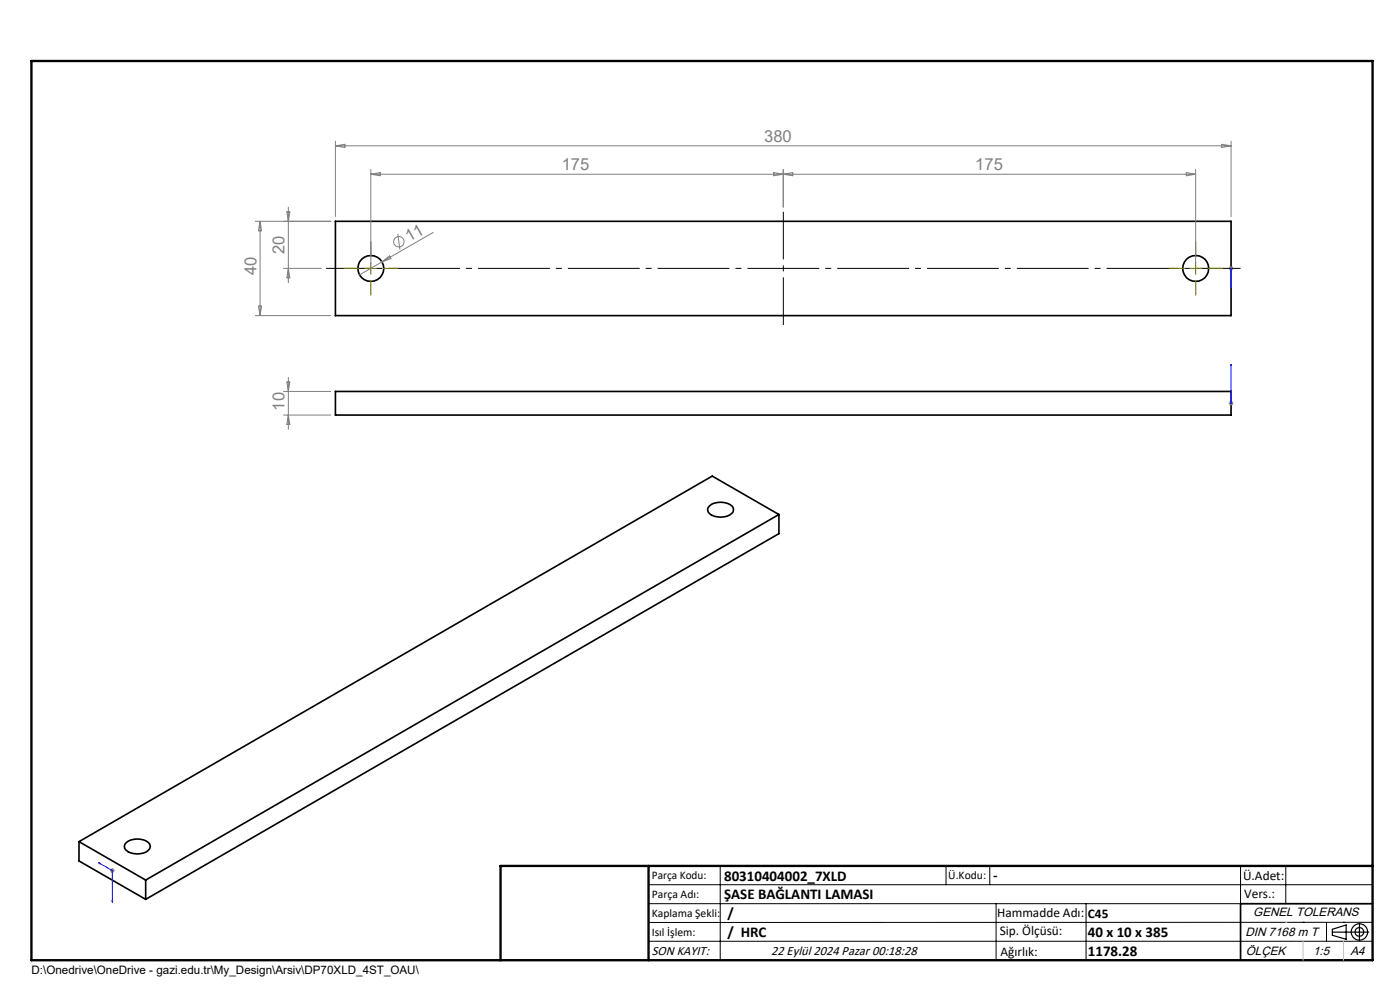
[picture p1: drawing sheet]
<svg xmlns="http://www.w3.org/2000/svg" width="297mm" height="210mm" viewBox="0 0 297 210" stroke-linecap="round" stroke-linejoin="round" font-family="sans-serif">
<g fill="none" stroke="#000" stroke-width=".35">
<path d="M71.2 46.9h190v20h-190zM71.2 83h190v5h-190zM150.5 107.3a3.7 3.7 0 0 1 5 .4 1.73 1.73 0 0 1-1.9 1.9 3.3 3.3 0 0 1-3.4-1.1l-.1-.4zM165.2 109.1l-134.3 77.6M165.2 109.1v4.1l-134.3 77.6M165.2 109.1l-14.1-8.1-134.3 77.5M16.8 178.5v4.1l14.1 8.2M16.8 178.5l14.1 8.2M26.7 178.8a4 4 0 0 1 4.8-.1 1.13 1.13 0 0 1-.4 2 3.8 3.8 0 0 1-4.6-.7v-.9zM30.9 186.7v4.1M291.2 191.7h-28v12"/>
<circle cx="78.7" cy="56.9" r="2.75"/>
<circle cx="253.6" cy="56.9" r="2.75"/>
</g>
<g fill="none" stroke="#808080" stroke-width=".21">
<path d="M71.2 29.9v16.1M71.2 30.9h190M71.2 30.9l2-.3v.7zM78.7 35.9v20M78.7 37h174.9M78.7 37l1.9-.4v.7zM164.1 36.6l2.1 .4-2.1 .3zM166.2 35.9v8M166.2 37l2-.4v.7zM251.7 36.6l1.9 .4-1.9 .3zM253.6 35.9v20M259.2 30.6l2 .3-2 .4z"/>
<path d="M261.2 29.9v16.1M54.2 46.9h16M55.2 46.9v20M55.2 46.9l.3 2.1h-.7zM60.1 56.9h8.1M60.9 44.9h.6l-.3 2zM61.2 43.9v16.1M61.2 56.9l.3 2h-.6zM81 55.6l-4.7 2.7M81 55.6l1.6-1.3 .3 .5zM84.4 49.6l.4 3.3M91.9 49.3l-10.9 6.3"/>
<path d="M260.7 56.9h1M260.8 56.6l.7 .7M261.2 56.4v1.1M261.5 56.6l-.7 .7M54.2 66.9h16M54.8 64.9h.7l-.3 2zM60.1 83h10.1M60.1 88h10.1M60.9 81h.6l-.3 2zM61.2 80v11M61.2 88l.3 2h-.6zM260.7 85.5h1"/>
<path d="M260.8 85.2l.7 .7M261.2 85v1M261.5 85.2l-.7 .7M23.3 184.7h1M23.5 184.3l.7 .7M23.8 184.1v1.1M24.2 184.3l-.7 .7"/>
<circle cx="84.6" cy="51.3" r="1.11"/>
</g>
<g fill="none" stroke="#000" stroke-width=".25">
<path d="M282.6 197.7h7.8M282.6 197.1l3-.9v3l-3-.8zM288.4 195.8v3.8M106.2 203.7h185"/>
<circle cx="288.4" cy="197.7" r="1.74"/>
<circle cx="288.4" cy="197.7" r=".93"/>
</g>
<path d="M261.2 56.9v.1zM261.2 56.9h.1M261.2 56.9v4.2M261.2 77.2v.4v-.4M261.2 61.1v-.4v.4M261.2 77.2v8.3M261.2 85.4v.2zM261.2 85.5h.1M20.9 183l2.9 1.7v6.7M20.9 183h.3v.2zM23.8 191.1l.1 .1-.1 .2z" fill="none" stroke="#00f" stroke-width=".21"/>
<path d="M69.2 56.9h194" fill="none" stroke="#000" stroke-width=".21" stroke-dasharray="15.2 1.3 1.3 1.3" stroke-dashoffset="5.9" stroke-linecap="butt"/>
<path d="M166.2 44.9v24" fill="none" stroke="#000" stroke-width=".21" stroke-dasharray="15.2 1.3 1.3 1.3" stroke-dashoffset="5.1" stroke-linecap="butt"/>
<path d="M76.2 56.9h-3.3M78.7 54.4v-3.2M78.7 59.4v3.3M81.2 56.9h3.2M251.2 56.9h-3.3M253.7 54.4v-3.2M253.7 59.4v3.3M256.2 56.9h3.2" fill="none" stroke="#808000" stroke-width=".21" stroke-dasharray="15.2 1.3 1.3 1.3" stroke-linecap="butt"/>
<path d="M77.4 56.9h2.5M78.7 55.7v2.5M252.4 56.9h2.5M253.6 55.7v2.5" fill="none" stroke="#808000" stroke-width=".21"/>
<g fill="none" stroke="#000" stroke-width=".21">
<path d="M137.6 187.7h153.6M137.6 191.7h153.6M137.6 199.7h153.6M152.8 183.7v20M200.7 183.7v4M210 183.7v4M211.3 191.7v12M230.4 191.7v12M263.2 183.7v20M272.8 183.7v8M276.4 195.6h.1M281.4 195.6v4.1"/>
<path d="M285 195.6h.1M291.2 195.6l-153.6 .1"/>
</g>
<path d="M6.7 12.9h284.5v190.8h-284.5zM137.6 183.7v20M291.2 183.7h-185v20" fill="none" stroke="#000" stroke-width=".5"/>
<path d="M276.4 199.7v4M285 199.7v4" fill="none" stroke="#c0c0c0" stroke-width=".21"/>
<path d="M272.8 195.6h.1" fill="none" stroke="#c0c0c0" stroke-width=".25"/>
<g fill="#00f">
<path d="M261.2 85.4v.2zM261.2 77.2v.4z"/>
<path d="M20.9 183h.3v.2zM23.8 191.1l.1 .1-.1 .2z"/>
<path d="M261.2 60.7v.4zM261.2 56.9v.1z"/>
</g>
<g font-size="3.5" fill="#808080">
<text x="162.1" y="30.1">380</text>
<text x="119.2" y="36.1">175</text>
<text x="206.9" y="36.1">175</text>
<text x="60.4" y="53.8" transform="rotate(-90 60.4 53.8)">20</text>
<text x="86.8" y="51.4" transform="rotate(-30 86.8 51.4)">11</text>
<text x="54.4" y="58.3" transform="rotate(-90 54.4 58.3)">40</text>
<text x="60.4" y="87.1" transform="rotate(-90 60.4 87.1)">10</text>
</g>
<g font-size="3.2">
<text x="153.6" y="186.8">80310404002_7XLD</text>
<text x="153.6" y="190.8">ŞASE BAĞLANTI LAMASI</text>
<text x="210.7" y="186.6">-</text>
<text x="154.3" y="194.8">/</text>
<text x="154.3" y="198.8">/ HRC</text>
<text x="230.8" y="198.7">40 x 10 x 385</text>
<text x="230.8" y="202.8">1178.28</text>
</g>
<g font-size="2.8">
<text x="263.7" y="186.7">Ü.Adet:</text>
<text x="263.9" y="190.5">Vers.:</text>
<text x="211.5" y="194.5">Hammadde Adı:</text>
<text x="230.8" y="194.7">C45</text>
<text x="138.3" y="202.6">SON KAYIT:</text>
<text x="163.6" y="202.6">22 Eylül 2024 Pazar 00:18:28</text>
<text x="212.1" y="198.4">Sip. Ölçüsü:</text>
<text x="212.2" y="202.7">Ağırlık:</text>
</g>
<g font-size="2.6">
<text x="265.9" y="194.4">GENEL TOLERANS</text>
<text x="264.2" y="198.5">DIN 7168 m T</text>
<text x="264.3" y="202.6">ÖLÇEK</text>
<text x="278.5" y="202.6">1:5</text>
<text x="286.5" y="202.6">A4</text>
</g>
<g font-size="2.5">
<text x="138.3" y="186.4">Parça Kodu:</text>
<text x="138.3" y="190.5">Parça Adı:</text>
<text x="201.2" y="186.5">Ü.Kodu:</text>
<text x="138.3" y="194.5">Kaplama Şekli:</text>
<text x="138.3" y="198.6">Isıl İşlem:</text>
<text x="6.7" y="206.7">D:\Onedrive\OneDrive - gazi.edu.tr\My_Design\Arsiv\DP70XLD_4ST_OAU\</text>
</g>
</svg>
